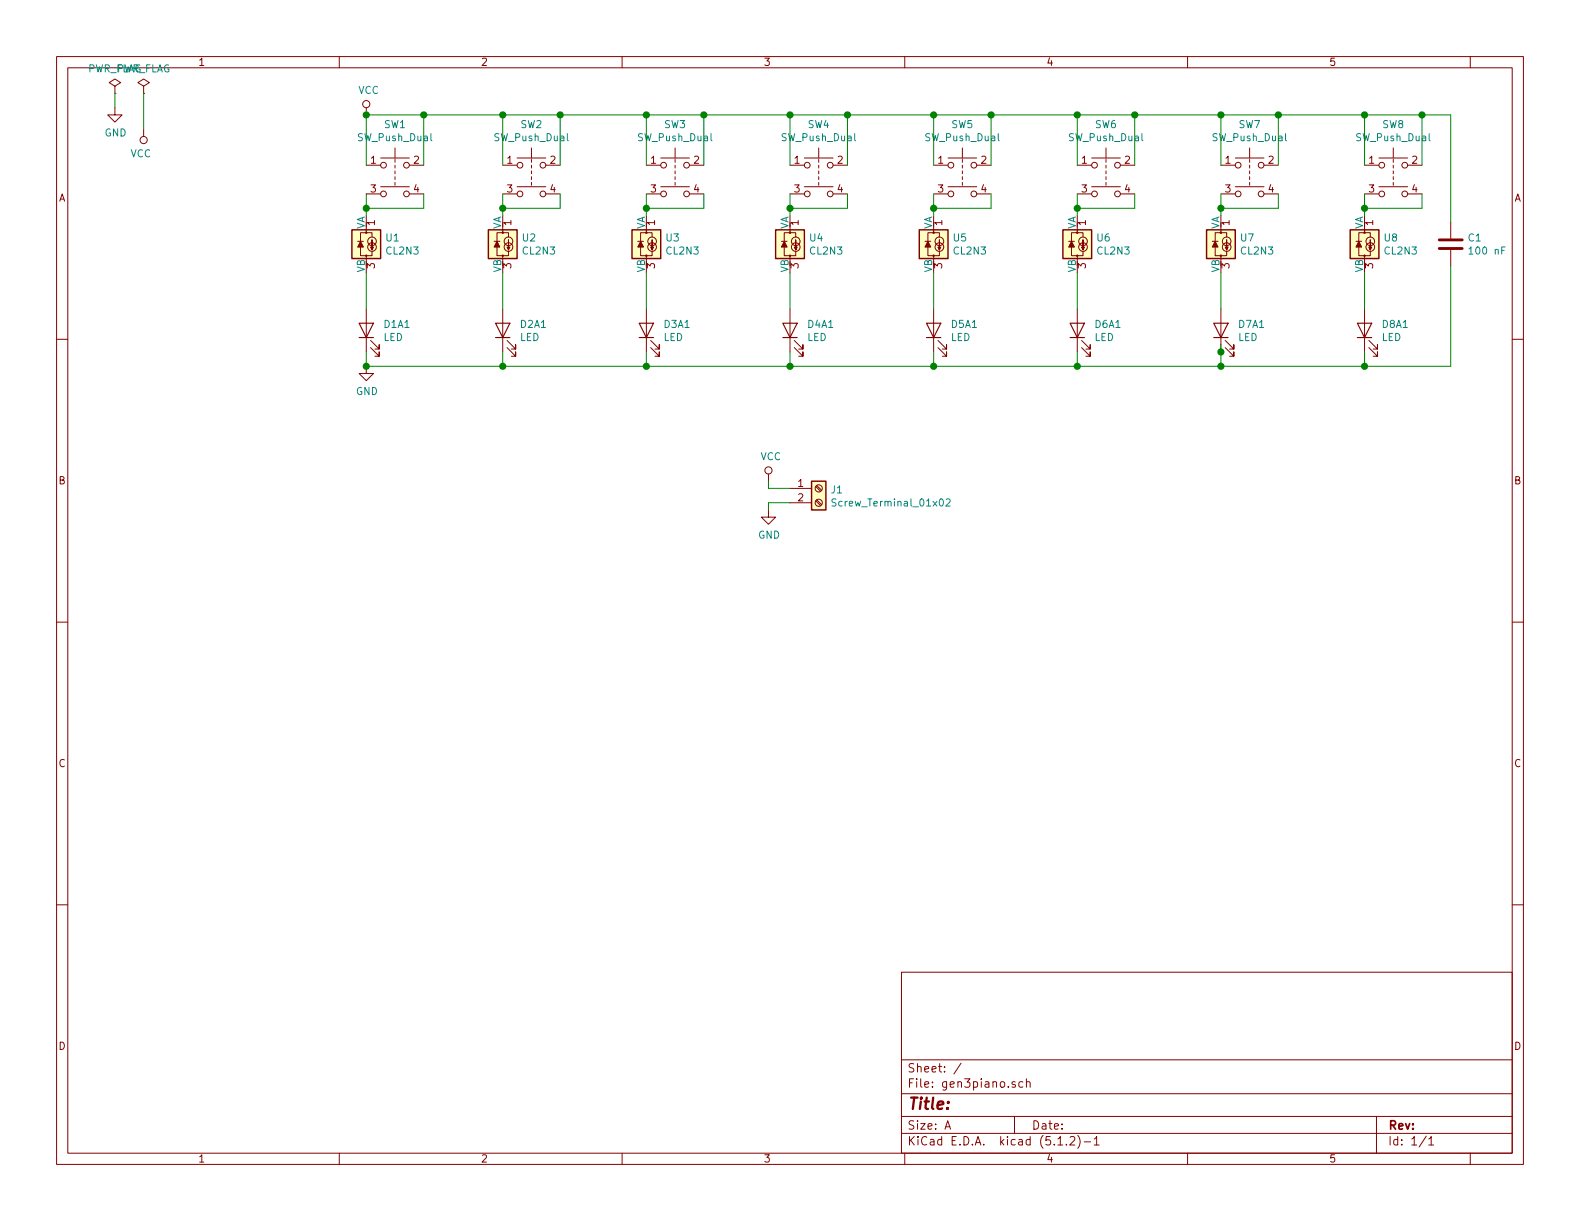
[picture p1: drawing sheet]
EESchema Schematic File Version 4
LIBS:gen3piano-cache
EELAYER 29 0
EELAYER END
$Descr A 11000 8500
encoding utf-8
Sheet 1 1
Title ""
Date ""
Rev ""
Comp ""
Comment1 ""
Comment2 ""
Comment3 ""
Comment4 ""
$EndDescr
$Comp
L My_LED_Drivers:CL2N3 U1
U 1 1
P 2550 1700
F 0 "U1" H 2680 1746 50  0000 L CNN
F 1 "CL2N3" H 2680 1655 50  0000 L CNN
F 2 "Package_TO_SOT_THT:TO-92_Inline" H 2700 1650 50  0001 L CNN
F 3 "http://ww1.microchip.com/downloads/en/DeviceDoc/20005448A.pdf" H 2550 1700 50  0001 C CNN
	1    2550 1700
	1    0    0    -1  
$EndComp
$Comp
L Device:LED D1A1
U 1 1
P 2550 2300
F 0 "D1A1" V 2589 2183 50  0000 R CNN
F 1 "LED" V 2498 2183 50  0000 R CNN
F 2 "LED_THT:LED_D5.0mm_Clear" H 2550 2300 50  0001 C CNN
F 3 "~" H 2550 2300 50  0001 C CNN
	1    2550 2300
	0    -1   -1   0   
$EndComp
Wire Wire Line
	2550 1900 2550 2150
Wire Wire Line
	2550 1350 2550 1450
$Comp
L power:VCC #PWR0101
U 1 1
P 2550 800
F 0 "#PWR0101" H 2550 650 50  0001 C CNN
F 1 "VCC" H 2567 973 50  0000 C CNN
F 2 "" H 2550 800 50  0001 C CNN
F 3 "" H 2550 800 50  0001 C CNN
	1    2550 800 
	1    0    0    -1  
$EndComp
Wire Wire Line
	2550 1150 2550 800 
$Comp
L power:GND #PWR0102
U 1 1
P 2550 2550
F 0 "#PWR0102" H 2550 2300 50  0001 C CNN
F 1 "GND" H 2555 2377 50  0000 C CNN
F 2 "" H 2550 2550 50  0001 C CNN
F 3 "" H 2550 2550 50  0001 C CNN
	1    2550 2550
	1    0    0    -1  
$EndComp
Wire Wire Line
	2550 2450 2550 2550
$Comp
L power:PWR_FLAG #FLG0101
U 1 1
P 800 650
F 0 "#FLG0101" H 800 725 50  0001 C CNN
F 1 "PWR_FLAG" H 800 823 50  0000 C CNN
F 2 "" H 800 650 50  0001 C CNN
F 3 "~" H 800 650 50  0001 C CNN
	1    800  650 
	1    0    0    -1  
$EndComp
$Comp
L power:PWR_FLAG #FLG0102
U 1 1
P 1000 650
F 0 "#FLG0102" H 1000 725 50  0001 C CNN
F 1 "PWR_FLAG" H 1000 823 50  0000 C CNN
F 2 "" H 1000 650 50  0001 C CNN
F 3 "~" H 1000 650 50  0001 C CNN
	1    1000 650 
	1    0    0    -1  
$EndComp
$Comp
L Connector:Screw_Terminal_01x02 J1
U 1 1
P 5700 3400
F 0 "J1" H 5780 3392 50  0000 L CNN
F 1 "Screw_Terminal_01x02" H 5780 3301 50  0000 L CNN
F 2 "TerminalBlock:TerminalBlock_bornier-2_P5.08mm" H 5700 3400 50  0001 C CNN
F 3 "~" H 5700 3400 50  0001 C CNN
	1    5700 3400
	1    0    0    -1  
$EndComp
$Comp
L power:GND #PWR0103
U 1 1
P 800 750
F 0 "#PWR0103" H 800 500 50  0001 C CNN
F 1 "GND" H 805 577 50  0000 C CNN
F 2 "" H 800 750 50  0001 C CNN
F 3 "" H 800 750 50  0001 C CNN
	1    800  750 
	1    0    0    -1  
$EndComp
$Comp
L power:GND #PWR0104
U 1 1
P 5350 3550
F 0 "#PWR0104" H 5350 3300 50  0001 C CNN
F 1 "GND" H 5355 3377 50  0000 C CNN
F 2 "" H 5350 3550 50  0001 C CNN
F 3 "" H 5350 3550 50  0001 C CNN
	1    5350 3550
	1    0    0    -1  
$EndComp
$Comp
L power:VCC #PWR0105
U 1 1
P 1000 900
F 0 "#PWR0105" H 1000 750 50  0001 C CNN
F 1 "VCC" H 1018 1073 50  0000 C CNN
F 2 "" H 1000 900 50  0001 C CNN
F 3 "" H 1000 900 50  0001 C CNN
	1    1000 900 
	-1   0    0    1   
$EndComp
$Comp
L power:VCC #PWR0106
U 1 1
P 5350 3350
F 0 "#PWR0106" H 5350 3200 50  0001 C CNN
F 1 "VCC" H 5367 3523 50  0000 C CNN
F 2 "" H 5350 3350 50  0001 C CNN
F 3 "" H 5350 3350 50  0001 C CNN
	1    5350 3350
	1    0    0    -1  
$EndComp
Wire Wire Line
	5350 3350 5350 3400
Wire Wire Line
	5350 3400 5500 3400
Wire Wire Line
	5500 3500 5350 3500
Wire Wire Line
	5350 3500 5350 3550
Wire Wire Line
	1000 650  1000 900 
Wire Wire Line
	800  650  800  750 
$Comp
L Switch:SW_Push_Dual SW2
U 1 1
P 3700 1150
F 0 "SW2" H 3700 1435 50  0000 C CNN
F 1 "SW_Push_Dual" H 3700 1344 50  0000 C CNN
F 2 "Button_Switch_THT:SW_TH_Tactile_Omron_B3F-10xx" H 3700 1350 50  0001 C CNN
F 3 "~" H 3700 1350 50  0001 C CNN
	1    3700 1150
	1    0    0    -1  
$EndComp
$Comp
L Switch:SW_Push_Dual SW3
U 1 1
P 4700 1150
F 0 "SW3" H 4700 1435 50  0000 C CNN
F 1 "SW_Push_Dual" H 4700 1344 50  0000 C CNN
F 2 "Button_Switch_THT:SW_TH_Tactile_Omron_B3F-10xx" H 4700 1350 50  0001 C CNN
F 3 "~" H 4700 1350 50  0001 C CNN
	1    4700 1150
	1    0    0    -1  
$EndComp
$Comp
L Switch:SW_Push_Dual SW4
U 1 1
P 5700 1150
F 0 "SW4" H 5700 1435 50  0000 C CNN
F 1 "SW_Push_Dual" H 5700 1344 50  0000 C CNN
F 2 "Button_Switch_THT:SW_TH_Tactile_Omron_B3F-10xx" H 5700 1350 50  0001 C CNN
F 3 "~" H 5700 1350 50  0001 C CNN
	1    5700 1150
	1    0    0    -1  
$EndComp
$Comp
L Switch:SW_Push_Dual SW5
U 1 1
P 6700 1150
F 0 "SW5" H 6700 1435 50  0000 C CNN
F 1 "SW_Push_Dual" H 6700 1344 50  0000 C CNN
F 2 "Button_Switch_THT:SW_TH_Tactile_Omron_B3F-10xx" H 6700 1350 50  0001 C CNN
F 3 "~" H 6700 1350 50  0001 C CNN
	1    6700 1150
	1    0    0    -1  
$EndComp
$Comp
L My_LED_Drivers:CL2N3 U2
U 1 1
P 3500 1700
F 0 "U2" H 3630 1746 50  0000 L CNN
F 1 "CL2N3" H 3630 1655 50  0000 L CNN
F 2 "Package_TO_SOT_THT:TO-92_Inline" H 3650 1650 50  0001 L CNN
F 3 "http://ww1.microchip.com/downloads/en/DeviceDoc/20005448A.pdf" H 3500 1700 50  0001 C CNN
	1    3500 1700
	1    0    0    -1  
$EndComp
$Comp
L My_LED_Drivers:CL2N3 U3
U 1 1
P 4500 1700
F 0 "U3" H 4630 1746 50  0000 L CNN
F 1 "CL2N3" H 4630 1655 50  0000 L CNN
F 2 "Package_TO_SOT_THT:TO-92_Inline" H 4650 1650 50  0001 L CNN
F 3 "http://ww1.microchip.com/downloads/en/DeviceDoc/20005448A.pdf" H 4500 1700 50  0001 C CNN
	1    4500 1700
	1    0    0    -1  
$EndComp
$Comp
L Device:LED D2A1
U 1 1
P 3500 2300
F 0 "D2A1" V 3539 2183 50  0000 R CNN
F 1 "LED" V 3448 2183 50  0000 R CNN
F 2 "LED_THT:LED_D5.0mm_Clear" H 3500 2300 50  0001 C CNN
F 3 "~" H 3500 2300 50  0001 C CNN
	1    3500 2300
	0    -1   -1   0   
$EndComp
$Comp
L Device:LED D3A1
U 1 1
P 4500 2300
F 0 "D3A1" V 4539 2183 50  0000 R CNN
F 1 "LED" V 4448 2183 50  0000 R CNN
F 2 "LED_THT:LED_D5.0mm_Clear" H 4500 2300 50  0001 C CNN
F 3 "~" H 4500 2300 50  0001 C CNN
	1    4500 2300
	0    -1   -1   0   
$EndComp
Wire Wire Line
	3500 1350 3500 1450
Wire Wire Line
	3500 1900 3500 2150
Wire Wire Line
	4500 1900 4500 2150
Wire Wire Line
	2550 2550 3500 2550
Connection ~ 2550 2550
Wire Wire Line
	3500 2550 3500 2450
Wire Wire Line
	4500 2450 4500 2550
Wire Wire Line
	4500 2550 3500 2550
Connection ~ 3500 2550
$Comp
L My_LED_Drivers:CL2N3 U4
U 1 1
P 5500 1700
F 0 "U4" H 5630 1746 50  0000 L CNN
F 1 "CL2N3" H 5630 1655 50  0000 L CNN
F 2 "Package_TO_SOT_THT:TO-92_Inline" H 5650 1650 50  0001 L CNN
F 3 "http://ww1.microchip.com/downloads/en/DeviceDoc/20005448A.pdf" H 5500 1700 50  0001 C CNN
	1    5500 1700
	1    0    0    -1  
$EndComp
$Comp
L My_LED_Drivers:CL2N3 U5
U 1 1
P 6500 1700
F 0 "U5" H 6630 1746 50  0000 L CNN
F 1 "CL2N3" H 6630 1655 50  0000 L CNN
F 2 "Package_TO_SOT_THT:TO-92_Inline" H 6650 1650 50  0001 L CNN
F 3 "http://ww1.microchip.com/downloads/en/DeviceDoc/20005448A.pdf" H 6500 1700 50  0001 C CNN
	1    6500 1700
	1    0    0    -1  
$EndComp
$Comp
L My_LED_Drivers:CL2N3 U6
U 1 1
P 7500 1700
F 0 "U6" H 7630 1746 50  0000 L CNN
F 1 "CL2N3" H 7630 1655 50  0000 L CNN
F 2 "Package_TO_SOT_THT:TO-92_Inline" H 7650 1650 50  0001 L CNN
F 3 "http://ww1.microchip.com/downloads/en/DeviceDoc/20005448A.pdf" H 7500 1700 50  0001 C CNN
	1    7500 1700
	1    0    0    -1  
$EndComp
$Comp
L Device:LED D4A1
U 1 1
P 5500 2300
F 0 "D4A1" V 5539 2183 50  0000 R CNN
F 1 "LED" V 5448 2183 50  0000 R CNN
F 2 "LED_THT:LED_D5.0mm_Clear" H 5500 2300 50  0001 C CNN
F 3 "~" H 5500 2300 50  0001 C CNN
	1    5500 2300
	0    -1   -1   0   
$EndComp
$Comp
L Device:LED D5A1
U 1 1
P 6500 2300
F 0 "D5A1" V 6539 2183 50  0000 R CNN
F 1 "LED" V 6448 2183 50  0000 R CNN
F 2 "LED_THT:LED_D5.0mm_Clear" H 6500 2300 50  0001 C CNN
F 3 "~" H 6500 2300 50  0001 C CNN
	1    6500 2300
	0    -1   -1   0   
$EndComp
$Comp
L Device:LED D6A1
U 1 1
P 7500 2300
F 0 "D6A1" V 7539 2183 50  0000 R CNN
F 1 "LED" V 7448 2183 50  0000 R CNN
F 2 "LED_THT:LED_D5.0mm_Clear" H 7500 2300 50  0001 C CNN
F 3 "~" H 7500 2300 50  0001 C CNN
	1    7500 2300
	0    -1   -1   0   
$EndComp
$Comp
L Device:LED D7A1
U 1 1
P 8500 2300
F 0 "D7A1" V 8539 2183 50  0000 R CNN
F 1 "LED" V 8448 2183 50  0000 R CNN
F 2 "LED_THT:LED_D5.0mm_Clear" H 8500 2300 50  0001 C CNN
F 3 "~" H 8500 2300 50  0001 C CNN
	1    8500 2300
	0    -1   -1   0   
$EndComp
$Comp
L My_LED_Drivers:CL2N3 U7
U 1 1
P 8500 1700
F 0 "U7" H 8630 1746 50  0000 L CNN
F 1 "CL2N3" H 8630 1655 50  0000 L CNN
F 2 "Package_TO_SOT_THT:TO-92_Inline" H 8650 1650 50  0001 L CNN
F 3 "http://ww1.microchip.com/downloads/en/DeviceDoc/20005448A.pdf" H 8500 1700 50  0001 C CNN
	1    8500 1700
	1    0    0    -1  
$EndComp
$Comp
L Device:LED D8A1
U 1 1
P 9500 2300
F 0 "D8A1" V 9539 2183 50  0000 R CNN
F 1 "LED" V 9448 2183 50  0000 R CNN
F 2 "LED_THT:LED_D5.0mm_Clear" H 9500 2300 50  0001 C CNN
F 3 "~" H 9500 2300 50  0001 C CNN
	1    9500 2300
	0    -1   -1   0   
$EndComp
$Comp
L My_LED_Drivers:CL2N3 U8
U 1 1
P 9500 1700
F 0 "U8" H 9630 1746 50  0000 L CNN
F 1 "CL2N3" H 9630 1655 50  0000 L CNN
F 2 "Package_TO_SOT_THT:TO-92_Inline" H 9650 1650 50  0001 L CNN
F 3 "http://ww1.microchip.com/downloads/en/DeviceDoc/20005448A.pdf" H 9500 1700 50  0001 C CNN
	1    9500 1700
	1    0    0    -1  
$EndComp
$Comp
L Switch:SW_Push_Dual SW6
U 1 1
P 7700 1150
F 0 "SW6" H 7700 1435 50  0000 C CNN
F 1 "SW_Push_Dual" H 7700 1344 50  0000 C CNN
F 2 "Button_Switch_THT:SW_TH_Tactile_Omron_B3F-10xx" H 7700 1350 50  0001 C CNN
F 3 "~" H 7700 1350 50  0001 C CNN
	1    7700 1150
	1    0    0    -1  
$EndComp
$Comp
L Switch:SW_Push_Dual SW7
U 1 1
P 8700 1150
F 0 "SW7" H 8700 1435 50  0000 C CNN
F 1 "SW_Push_Dual" H 8700 1344 50  0000 C CNN
F 2 "Button_Switch_THT:SW_TH_Tactile_Omron_B3F-10xx" H 8700 1350 50  0001 C CNN
F 3 "~" H 8700 1350 50  0001 C CNN
	1    8700 1150
	1    0    0    -1  
$EndComp
$Comp
L Switch:SW_Push_Dual SW8
U 1 1
P 9700 1150
F 0 "SW8" H 9700 1435 50  0000 C CNN
F 1 "SW_Push_Dual" H 9700 1344 50  0000 C CNN
F 2 "Button_Switch_THT:SW_TH_Tactile_Omron_B3F-10xx" H 9700 1350 50  0001 C CNN
F 3 "~" H 9700 1350 50  0001 C CNN
	1    9700 1150
	1    0    0    -1  
$EndComp
Wire Wire Line
	4500 1350 4500 1450
Wire Wire Line
	5500 1350 5500 1450
Wire Wire Line
	6500 1350 6500 1450
Wire Wire Line
	7500 1350 7500 1450
Wire Wire Line
	8500 1350 8500 1450
Wire Wire Line
	9500 1350 9500 1450
Wire Wire Line
	5500 1900 5500 2150
Wire Wire Line
	6500 1900 6500 2150
Wire Wire Line
	7500 1900 7500 2150
Wire Wire Line
	8500 1900 8500 2150
Wire Wire Line
	9500 1900 9500 2150
Wire Wire Line
	4500 2550 5500 2550
Wire Wire Line
	5500 2550 5500 2450
Connection ~ 4500 2550
Wire Wire Line
	6500 2450 6500 2550
Connection ~ 5500 2550
Wire Wire Line
	7500 2450 7500 2550
Wire Wire Line
	5500 2550 6500 2550
Connection ~ 6500 2550
Wire Wire Line
	6500 2550 7500 2550
Wire Wire Line
	8500 2400 8500 2450
Connection ~ 8500 2450
Wire Wire Line
	8500 2550 7500 2550
Connection ~ 7500 2550
Wire Wire Line
	8500 2450 8500 2550
Wire Wire Line
	9500 2450 9500 2550
Connection ~ 8500 2550
Wire Wire Line
	2550 800  2950 800 
Wire Wire Line
	3500 800  3500 1150
Connection ~ 2550 800 
Wire Wire Line
	3500 800  3900 800 
Wire Wire Line
	4500 800  4500 1150
Connection ~ 3500 800 
Wire Wire Line
	4500 800  4900 800 
Wire Wire Line
	5500 800  5500 1150
Connection ~ 4500 800 
Wire Wire Line
	5500 800  5900 800 
Wire Wire Line
	6500 800  6500 1150
Connection ~ 5500 800 
Wire Wire Line
	6500 800  6900 800 
Wire Wire Line
	7500 800  7500 1150
Connection ~ 6500 800 
Wire Wire Line
	7500 800  7900 800 
Wire Wire Line
	8500 800  8500 1150
Connection ~ 7500 800 
Wire Wire Line
	9500 800  9500 1150
Connection ~ 8500 800 
$Comp
L Switch:SW_Push_Dual SW1
U 1 1
P 2750 1150
F 0 "SW1" H 2750 1435 50  0000 C CNN
F 1 "SW_Push_Dual" H 2750 1344 50  0000 C CNN
F 2 "Button_Switch_THT:SW_TH_Tactile_Omron_B3F-10xx" H 2750 1350 50  0001 C CNN
F 3 "~" H 2750 1350 50  0001 C CNN
	1    2750 1150
	1    0    0    -1  
$EndComp
Wire Wire Line
	2950 1350 2950 1450
Wire Wire Line
	2950 1450 2550 1450
Connection ~ 2550 1450
Wire Wire Line
	2550 1450 2550 1500
Wire Wire Line
	3900 1350 3900 1450
Wire Wire Line
	3900 1450 3500 1450
Connection ~ 3500 1450
Wire Wire Line
	3500 1450 3500 1500
Wire Wire Line
	4900 1350 4900 1450
Wire Wire Line
	4900 1450 4500 1450
Connection ~ 4500 1450
Wire Wire Line
	4500 1450 4500 1500
Wire Wire Line
	5900 1350 5900 1450
Wire Wire Line
	5900 1450 5500 1450
Connection ~ 5500 1450
Wire Wire Line
	5500 1450 5500 1500
Wire Wire Line
	6900 1350 6900 1450
Wire Wire Line
	6900 1450 6500 1450
Connection ~ 6500 1450
Wire Wire Line
	6500 1450 6500 1500
Wire Wire Line
	7900 1350 7900 1450
Wire Wire Line
	7900 1450 7500 1450
Connection ~ 7500 1450
Wire Wire Line
	7500 1450 7500 1500
Wire Wire Line
	8900 1350 8900 1450
Wire Wire Line
	8900 1450 8500 1450
Connection ~ 8500 1450
Wire Wire Line
	8500 1450 8500 1500
Wire Wire Line
	9900 1350 9900 1450
Wire Wire Line
	9900 1450 9500 1450
Connection ~ 9500 1450
Wire Wire Line
	9500 1450 9500 1500
Wire Wire Line
	9900 1150 9900 800 
Wire Wire Line
	9900 800  9500 800 
Connection ~ 9500 800 
Wire Wire Line
	7900 1150 7900 800 
Connection ~ 7900 800 
Wire Wire Line
	7900 800  8500 800 
Wire Wire Line
	6900 1150 6900 800 
Connection ~ 6900 800 
Wire Wire Line
	6900 800  7500 800 
Wire Wire Line
	5900 800  5900 1150
Wire Wire Line
	6500 800  5900 800 
Connection ~ 5900 800 
Wire Wire Line
	4900 1150 4900 800 
Connection ~ 4900 800 
Wire Wire Line
	4900 800  5500 800 
Wire Wire Line
	3900 1150 3900 800 
Connection ~ 3900 800 
Wire Wire Line
	3900 800  4500 800 
Wire Wire Line
	2950 1150 2950 800 
Connection ~ 2950 800 
Wire Wire Line
	2950 800  3500 800 
Wire Wire Line
	8500 800  8900 800 
Wire Wire Line
	8900 1150 8900 800 
Connection ~ 8900 800 
Wire Wire Line
	10100 800  10100 1550
Connection ~ 9900 800 
Wire Wire Line
	10100 1850 10100 2550
Wire Wire Line
	10100 2550 9500 2550
Connection ~ 9500 2550
$Comp
L Device:C C1
U 1 1
P 10100 1700
F 0 "C1" H 10215 1746 50  0000 L CNN
F 1 "100 nF" H 10215 1655 50  0000 L CNN
F 2 "Capacitor_THT:C_Disc_D6.0mm_W2.5mm_P5.00mm" H 10138 1550 50  0001 C CNN
F 3 "~" H 10100 1700 50  0001 C CNN
	1    10100 1700
	1    0    0    -1  
$EndComp
Wire Wire Line
	9900 800  10100 800 
Wire Wire Line
	8500 2550 9500 2550
Wire Wire Line
	8900 800  9500 800 
$EndSCHEMATC
